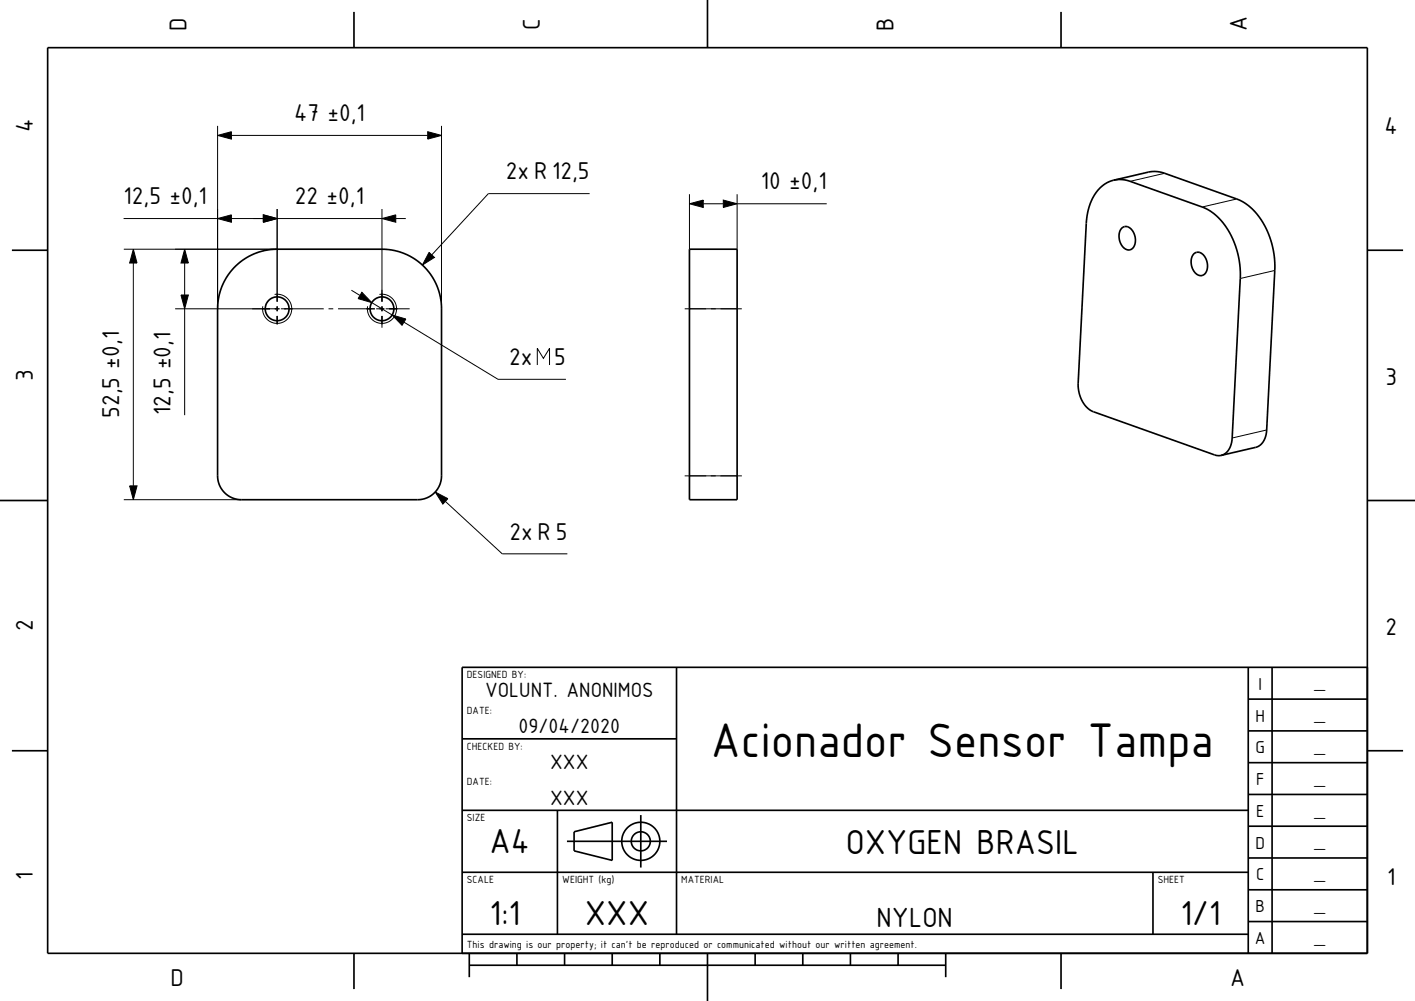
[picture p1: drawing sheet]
<svg xmlns="http://www.w3.org/2000/svg" width="297mm" height="210mm" viewBox="0 0 297 210" stroke-linecap="round" stroke-linejoin="round" font-family="sans-serif">
<g fill="none" stroke="#000" stroke-width=".21">
<path d="M45.7 28.4l2.9-.8v1.6zM45.7 26.4v38.4M48.6 28.4h41.2M89.8 27.6l2.9 .8-2.9 .8zM92.7 26.4v38.4M244.4 36.4l-7.2 1.6M25.9 45.9h19.8M26 52.3h32.2M28 52.3l.8 2.9h-1.6zM28 55.2v46.7M38.8 52.3l.7 2.9h-1.5zM38.8 55.2v6.7"/>
<path d="M45.7 45.9l2.9-.8v1.5zM48.6 45.9h6.7M55.3 45.1l2.9 .8-2.9 .7zM58.2 43.9v19.4M58.2 45.9h22M80.2 45.9l2.9-.8v1.5zM80.2 43.9v19.4M83.1 45.9h2.1M90.1 53l1.1 1-2.5 1.6zM123.8 40.6h-21.3l-11.9 12.9M144.7 42.7l2.9-.7v1.5zM144.7 40.7v11.6"/>
<path d="M147.6 42.7h4.2M151.8 42l2.9 .7-2.9 .8zM154.7 40.7v11.6M154.7 42.7h18.8M259.6 41.7l-7.3 1.7M267.6 56.7l-7.3 1.7M36.8 64.8h21.9M38 61.9h1.5l-.7 2.9zM38.8 64.8v22.3M57.6 61.8a3.1 3.1 0 0 1 3.6 2.8 3.1 3.1 0 0 1-3.2 3.2 3.1 3.1 0 0 1-2.8-3.5M58.2 64.3v1M58.2 66.3v1.7"/>
<path d="M59 64.8h9M69 64.8h1M71 64.8h7.7M73.8 60.9l1.8 1.1M76 61.3l2 2.2-2.8-.9zM78 63.5l4.3 2.6M79 64.8h1.7M79.6 61.8a3.1 3.1 0 0 1 3.6 2.8 3.1 3.1 0 0 1-3.2 3.2 3.1 3.1 0 0 1-2.8-3.5M80.2 64.3v1M80.2 66.3v2.5M81 64.8h5M82.3 66.1l2.9 .8-.8 1.3z"/>
<path d="M84.8 67.6l19.7 12h14.3M112.8 76.6v-3.5l1.3 2.1 1.2-2.1v3.5M143.7 64.8h12M143.7 99.8h12M265.9 90.2l-7.3 1.7M26 104.8h24.7M27.2 101.9h1.6l-.8 2.9zM91.3 103.2l2.7 1.4-1 1.2zM93.5 105.2l11.9 11h13.7"/>
</g>
<g fill="none" stroke="#000" stroke-width=".35">
<path d="M10 10h277v190h-277zM74.3 2.5v7.5M148.5 0v10M222.7 2.5v7.5M233.8 37.8l7.3-1.7a6.1 6.1 0 0 1 3.3 .3l15.2 5.3 1.4 .7 1.5 1.1 1.5 1.6 1.3 1.9 1 2.2 1 3.4 .3 3.4-1.7 34.2a3.6 3.6 0 0 1-2.3 3.6l-7.3 1.7M233.8 37.8l1.5-.1 1.7 .3 16.1 5.8 1.7 1 1.5 1.5 1.4 1.8 1.1 2.1 1.1 3.6 .4 1.9v2l-1.7 34.2a3.6 3.6 0 0 1-2.3 3.6M233.8 37.8a8.1 8.1 0 0 0-5.5 6.7l-.3 2.4-1.7 33.5a6.1 6.1 0 0 0 3.2 6l25.4 9 1.4 .1M2.5 52.5h7.5M49.4 55.9a12.5 12.5 0 0 1 8.8-3.6h22.1a12.5 12.5 0 0 1 12.4 12.5v35a5 5 0 0 1-5 5h-37a5 5 0 0 1-5-5v-35.1a12.5 12.5 0 0 1 3.7-8.8zM144.7 52.3h10v52.5h-10zM235.4 47.9a1.58 1.58 0 0 1 2.6 .9 2.44 2.44 0 0 1-.9 3.6 2.67 2.67 0 0 1-2.2-3.2l.1-.6zM250.6 53.3a1.59 1.59 0 0 1 2.5 .9 2.44 2.44 0 0 1-.9 3.6 2.67 2.67 0 0 1-2.2-3.2l.2-.7z"/>
<path d="M287 52.5h7.5M0 105h10M287 105h10M142 140v56M262 140v60M267 140v60M287 140h-190v60M2.5 157.5h7.5M97 155h45M262 153.3h25M262 146.7h25M287 157.5h7.5"/>
<path d="M97 170h165M117 170v26M119 176.5h21M120.5 174.5l8-2v8l-8-2zM134.5 171v11M262 173.3h25M262 166.7h25M262 160h25M97 196h165M97 183h165M242 183v13M262 193.3h25"/>
<path d="M262 186.7h25M262 180h25M74.3 200v7.5M98.5 202.5h100M98.5 200v5M108.5 200v2.5M118.5 200v2.5M128.5 200v2.5M138.5 200v2.5M148.5 200v10M158.5 200v2.5M168.5 200v2.5"/>
<path d="M178.5 200v2.5M188.5 200v2.5M198.5 200v5M222.7 200v7.5"/>
<circle cx="58.2" cy="64.8" r="2.5"/>
<circle cx="80.2" cy="64.8" r="2.5"/>
<circle cx="134.5" cy="176.5" r="2"/>
<circle cx="134.5" cy="176.5" r="4"/>
</g>
<g fill="#000">
<path d="M45.7 28.4l2.9-.8v1.6z" fill-rule="evenodd"/>
<path d="M89.8 27.6l2.9 .8-2.9 .8z" fill-rule="evenodd"/>
<path d="M28 52.3l.8 2.9h-1.6z" fill-rule="evenodd"/>
<path d="M38.8 52.3l.7 2.9h-1.5z" fill-rule="evenodd"/>
<path d="M45.7 45.9l2.9-.8v1.5z" fill-rule="evenodd"/>
<path d="M55.3 45.1l2.9 .8-2.9 .7z" fill-rule="evenodd"/>
<path d="M55.3 45.1l2.9 .8-2.9 .7z" fill-rule="evenodd"/>
<path d="M80.2 45.9l2.9-.8v1.5z" fill-rule="evenodd"/>
<path d="M90.1 53l1.1 1-2.5 1.6z" fill-rule="evenodd"/>
<path d="M144.7 42.7l2.9-.7v1.5z" fill-rule="evenodd"/>
<path d="M151.8 42l2.9 .7-2.9 .8z" fill-rule="evenodd"/>
<path d="M38 61.9h1.5l-.7 2.9z" fill-rule="evenodd"/>
<path d="M76 61.3l2 2.2-2.8-.9z" fill-rule="evenodd"/>
<path d="M82.3 66.1l2.9 .8-.8 1.3z" fill-rule="evenodd"/>
<path d="M27.2 101.9h1.6l-.8 2.9z" fill-rule="evenodd"/>
<path d="M91.3 103.2l2.7 1.4-1 1.2z" fill-rule="evenodd"/>
</g>
<text font-size="9.8" x="149.2" y="158.8">Acionador Sensor Tampa</text>
<g font-size="7">
<text x="102.8" y="179">A4</text>
<text x="177.5" y="179.2">OXYGEN BRASIL</text>
<text x="102.8" y="194">1:1</text>
<text x="122.8" y="194">XXX</text>
<text x="247.8" y="194">1/1</text>
</g>
<text font-size="5.6" x="184" y="194.4">NYLON</text>
<g font-size="4.9">
<text x="39.1" y="6.4" transform="rotate(-90 39.1 6.4)">D</text>
<text x="113.3" y="6.2" transform="rotate(-90 113.3 6.2)">C</text>
<text x="187.5" y="6.4" transform="rotate(-90 187.5 6.4)">B</text>
<text x="261.7" y="6.6" transform="rotate(-90 261.7 6.6)">A</text>
<text x="6.9" y="27.7" transform="rotate(-90 6.9 27.7)">4</text>
<text x="61.7" y="25.4">47 ±0,1</text>
<text x="290.6" y="28.2">4</text>
<text x="106.2" y="37.6">2x R 12,5</text>
<text x="159.7" y="39.7">10 ±0,1</text>
<text x="25.9" y="42.8">12,5 ±0,1</text>
<text x="61.9" y="42.8">22 ±0,1</text>
<text x="106.9" y="76.6">2x</text>
<text x="116.3" y="76.6">5</text>
<text x="6.9" y="80" transform="rotate(-90 6.9 80)">3</text>
<text x="290.8" y="80.7">3</text>
<text x="25" y="87.7" transform="rotate(-90 25 87.7)">52,5 ±0,1</text>
<text x="35.8" y="87.1" transform="rotate(-90 35.8 87.1)">12,5 ±0,1</text>
<text x="106.9" y="113.2">2x R 5</text>
<text x="6.9" y="132.5" transform="rotate(-90 6.9 132.5)">2</text>
<text x="290.8" y="133.2">2</text>
<text x="6.9" y="184.6" transform="rotate(-90 6.9 184.6)">1</text>
<text x="291.1" y="185.7">1</text>
<text x="35.8" y="206.9">D</text>
<text x="258.2" y="206.9">A</text>
</g>
<g font-size="4.2">
<text x="101.8" y="146.3">VOLUNT. ANONIMOS</text>
<text x="108.9" y="153.8">09/04/2020</text>
<text x="115.5" y="161.3">XXX</text>
<text x="115.5" y="168.8">XXX</text>
</g>
<g font-size="3.5">
<text x="264.1" y="144.7">I</text>
<text x="263.5" y="151.4">H</text>
<text x="263.5" y="158">G</text>
<text x="263.6" y="164.7">F</text>
<text x="263.6" y="171.4">E</text>
<text x="263.5" y="178">D</text>
<text x="263.6" y="184.7">C</text>
<text x="263.5" y="191.4">B</text>
<text x="263.4" y="198">A</text>
</g>
<g font-size="2.8">
<text x="276.1" y="144.4">_</text>
<text x="276.1" y="151.1">_</text>
<text x="276.1" y="157.8">_</text>
<text x="276.1" y="164.4">_</text>
<text x="276.1" y="171.1">_</text>
<text x="276.1" y="177.8">_</text>
<text x="276.1" y="184.4">_</text>
<text x="276.1" y="191.1">_</text>
<text x="276.1" y="197.8">_</text>
</g>
<g font-size="2.1">
<text x="98" y="142.3">DESIGNED BY:</text>
<text x="98" y="149.8">DATE:</text>
<text x="98" y="157.3">CHECKED BY:</text>
<text x="98" y="164.8">DATE:</text>
<text x="98" y="172.3">SIZE</text>
<text x="98" y="185.3">SCALE</text>
<text x="118" y="185.3">WEIGHT (kg)</text>
<text x="143" y="185.3">MATERIAL</text>
<text x="243" y="185.3">SHEET</text>
<text x="98" y="198.8">This drawing is our property; it can't be reproduced or communicated without our written agreement.</text>
</g>
</svg>
